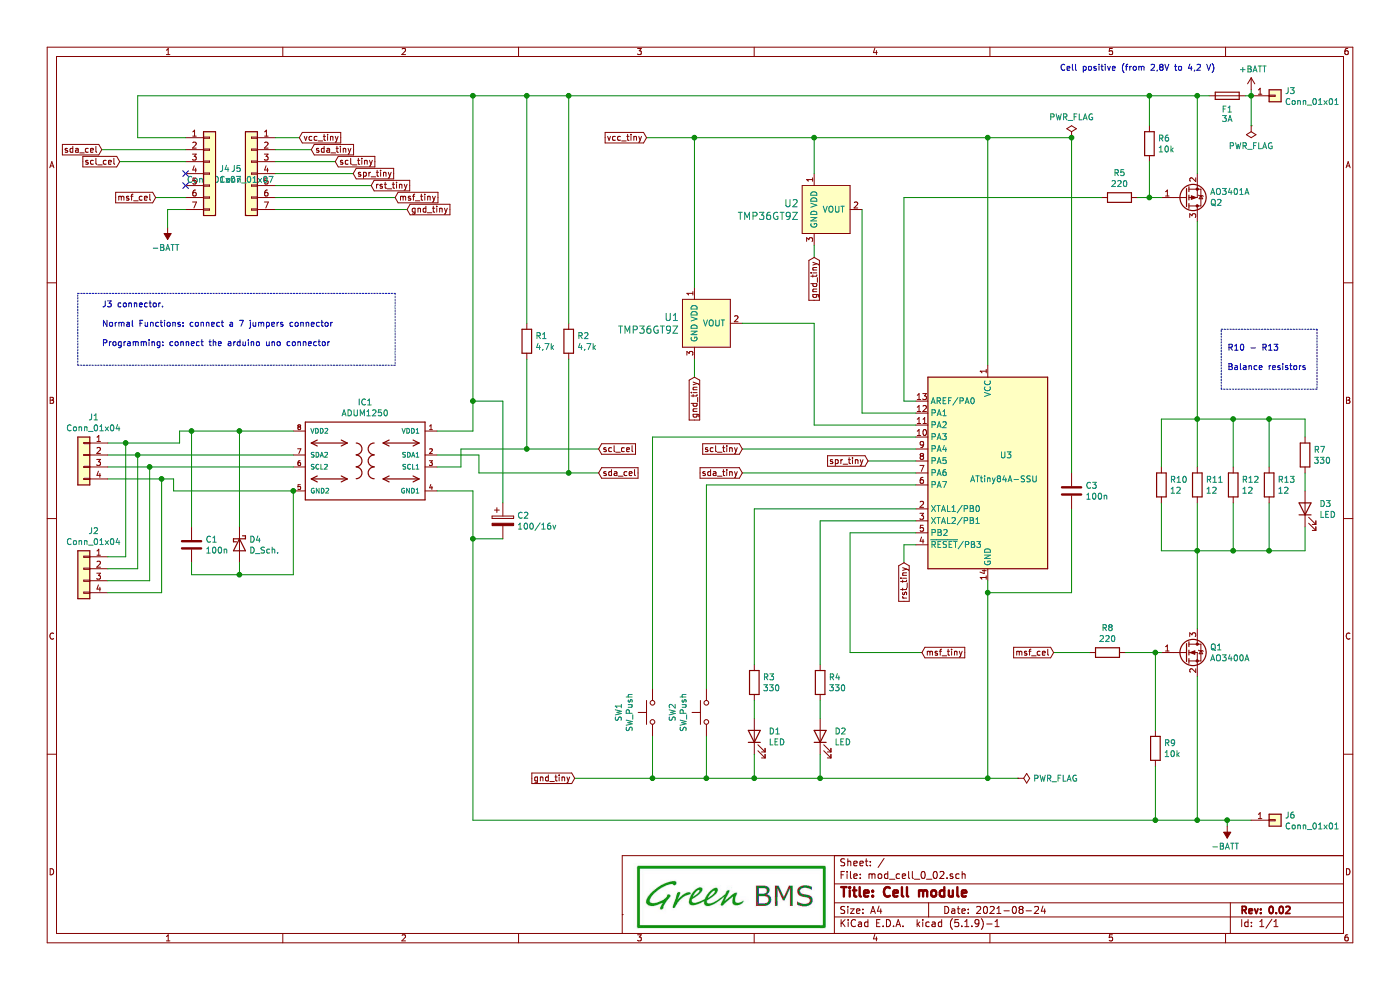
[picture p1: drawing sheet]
EESchema Schematic File Version 4
EELAYER 30 0
EELAYER END
$Descr A4 11693 8268
encoding utf-8
Sheet 1 1
Title "Cell module"
Date "2021-08-24"
Rev "0.02"
Comp ""
Comment1 ""
Comment2 ""
Comment3 ""
Comment4 ""
$EndDescr
Wire Wire Line
	3850 3750 4400 3750
Wire Wire Line
	3850 3900 3850 3750
Wire Wire Line
	4000 3800 4000 3950
Wire Wire Line
	4000 3800 3650 3800
Wire Wire Line
	3850 3900 3650 3900
Wire Wire Line
	6800 3550 7650 3550
Wire Wire Line
	6800 2700 6800 3550
Wire Wire Line
	6200 2700 6800 2700
Wire Wire Line
	7200 3450 7650 3450
Wire Wire Line
	7200 1750 7200 3450
$Comp
L dk_Temperature-Sensors-Analog-and-Digital-Output:TMP36GT9Z U1
U 1 1
P 5800 2700
F 0 "U1" H 5673 2753 60  0000 R CNN
F 1 "TMP36GT9Z" H 5673 2647 60  0000 R CNN
F 2 "digikey-footprints:TO-92-3" H 6000 2900 60  0001 L CNN
F 3 "https://www.analog.com/media/en/technical-documentation/data-sheets/TMP35_36_37.pdf" H 6000 3000 60  0001 L CNN
F 4 "TMP36GT9Z-ND" H 6000 3100 60  0001 L CNN "Digi-Key_PN"
F 5 "TMP36GT9Z" H 6000 3200 60  0001 L CNN "MPN"
F 6 "Sensors, Transducers" H 6000 3300 60  0001 L CNN "Category"
F 7 "Temperature Sensors - Analog and Digital Output" H 6000 3400 60  0001 L CNN "Family"
F 8 "https://www.analog.com/media/en/technical-documentation/data-sheets/TMP35_36_37.pdf" H 6000 3500 60  0001 L CNN "DK_Datasheet_Link"
F 9 "/product-detail/en/analog-devices-inc/TMP36GT9Z/TMP36GT9Z-ND/820404" H 6000 3600 60  0001 L CNN "DK_Detail_Page"
F 10 "SENSOR ANALOG -40C-125C TO92-3" H 6000 3700 60  0001 L CNN "Description"
F 11 "Analog Devices Inc." H 6000 3800 60  0001 L CNN "Manufacturer"
F 12 "Active" H 6000 3900 60  0001 L CNN "Status"
	1    5800 2700
	1    0    0    -1  
$EndComp
Wire Wire Line
	5900 6150 5900 6500
Wire Wire Line
	5450 3650 5450 5750
$Comp
L mod_cell_0_02-rescue:SW_Push-Switch-mod_cell_0_00-rescue-mod_cell_0_01-rescue-mod_cell_0_02-rescue SW1
U 1 1
P 5450 5950
F 0 "SW1" H 5450 6235 50  0000 C CNN
F 1 "SW_Push" H 5450 6144 50  0000 C CNN
F 2 "Button_Switch_SMD:SW_Push_SPST_NO_Alps_SKRK" H 5450 6150 50  0001 C CNN
F 3 "~" H 5450 6150 50  0001 C CNN
	1    5450 5950
	0    -1   -1   0   
$EndComp
Wire Wire Line
	5900 5750 5900 4050
$Comp
L mod_cell_0_02-rescue:SW_Push-Switch-mod_cell_0_00-rescue-mod_cell_0_01-rescue-mod_cell_0_02-rescue SW2
U 1 1
P 5900 5950
F 0 "SW2" H 5900 6235 50  0000 C CNN
F 1 "SW_Push" H 5900 6144 50  0000 C CNN
F 2 "Button_Switch_SMD:SW_Push_SPST_NO_Alps_SKRK" H 5900 6150 50  0001 C CNN
F 3 "~" H 5900 6150 50  0001 C CNN
	1    5900 5950
	0    -1   -1   0   
$EndComp
Wire Wire Line
	6300 4250 6300 5550
Wire Wire Line
	7650 4250 6300 4250
Wire Wire Line
	6850 5550 6850 4350
Wire Wire Line
	6300 5850 6300 6000
$Comp
L mod_cell_0_02-rescue:R-Device-mod_cell_0_00-rescue-mod_cell_0_01-rescue-mod_cell_0_02-rescue R3
U 1 1
P 6300 5700
F 0 "R3" H 6370 5746 50  0000 L CNN
F 1 "330" H 6370 5655 50  0000 L CNN
F 2 "Resistor_SMD:R_1206_3216Metric" V 6230 5700 50  0001 C CNN
F 3 "~" H 6300 5700 50  0001 C CNN
	1    6300 5700
	1    0    0    -1  
$EndComp
Wire Wire Line
	6850 6300 6850 6500
Wire Wire Line
	6850 5850 6850 6000
$Comp
L mod_cell_0_02-rescue:LED-Device-mod_cell_0_00-rescue-mod_cell_0_01-rescue-mod_cell_0_02-rescue D2
U 1 1
P 6850 6150
F 0 "D2" V 6889 6032 50  0000 R CNN
F 1 "LED" V 6798 6032 50  0000 R CNN
F 2 "LED_SMD:LED_1206_3216Metric" H 6850 6150 50  0001 C CNN
F 3 "~" H 6850 6150 50  0001 C CNN
	1    6850 6150
	0    -1   -1   0   
$EndComp
$Comp
L mod_cell_0_02-rescue:R-Device-mod_cell_0_00-rescue-mod_cell_0_01-rescue-mod_cell_0_02-rescue R4
U 1 1
P 6850 5700
F 0 "R4" H 6920 5746 50  0000 L CNN
F 1 "330" H 6920 5655 50  0000 L CNN
F 2 "Resistor_SMD:R_1206_3216Metric" V 6780 5700 50  0001 C CNN
F 3 "~" H 6850 5700 50  0001 C CNN
	1    6850 5700
	1    0    0    -1  
$EndComp
Wire Wire Line
	7550 3350 7650 3350
Wire Wire Line
	8250 4950 8250 6500
Wire Wire Line
	7650 4550 7550 4550
Wire Wire Line
	4750 3000 4750 3950
Wire Wire Line
	4400 3000 4400 3750
$Comp
L mod_cell_0_02-rescue:R-Device-mod_cell_0_00-rescue-mod_cell_0_01-rescue-mod_cell_0_02-rescue R2
U 1 1
P 4750 2850
F 0 "R2" H 4820 2896 50  0000 L CNN
F 1 "4,7k" H 4820 2805 50  0000 L CNN
F 2 "Resistor_SMD:R_1206_3216Metric" V 4680 2850 50  0001 C CNN
F 3 "~" H 4750 2850 50  0001 C CNN
	1    4750 2850
	1    0    0    -1  
$EndComp
$Comp
L mod_cell_0_02-rescue:R-Device-mod_cell_0_00-rescue-mod_cell_0_01-rescue-mod_cell_0_02-rescue R1
U 1 1
P 4400 2850
F 0 "R1" H 4470 2896 50  0000 L CNN
F 1 "4,7k" H 4470 2805 50  0000 L CNN
F 2 "Resistor_SMD:R_1206_3216Metric" V 4330 2850 50  0001 C CNN
F 3 "~" H 4400 2850 50  0001 C CNN
	1    4400 2850
	1    0    0    -1  
$EndComp
Wire Wire Line
	3950 3350 3950 3600
Wire Wire Line
	4200 3350 3950 3350
Wire Wire Line
	4200 4200 4200 3350
Connection ~ 3950 4500
Wire Wire Line
	4200 4500 3950 4500
$Comp
L mod_cell_0_02-rescue:CP-Device-mod_cell_0_00-rescue-mod_cell_0_01-rescue-mod_cell_0_02-rescue C2
U 1 1
P 4200 4350
F 0 "C2" H 4318 4396 50  0000 L CNN
F 1 "100/16v" H 4318 4305 50  0000 L CNN
F 2 "Capacitor_SMD:CP_Elec_6.3x5.8" H 4238 4200 50  0001 C CNN
F 3 "~" H 4200 4350 50  0001 C CNN
	1    4200 4350
	1    0    0    -1  
$EndComp
Wire Wire Line
	3950 3600 3650 3600
Wire Wire Line
	3950 4100 3650 4100
Wire Wire Line
	3950 4100 3950 4500
Wire Wire Line
	10900 4400 10900 4600
Wire Wire Line
	10900 3950 10900 4100
Wire Wire Line
	7100 4450 7650 4450
$Comp
L mod_cell_0_02-rescue:LED-Device-mod_cell_0_00-rescue-mod_cell_0_01-rescue-mod_cell_0_02-rescue D3
U 1 1
P 10900 4250
F 0 "D3" V 10939 4132 50  0000 R CNN
F 1 "LED" V 10848 4132 50  0000 R CNN
F 2 "LED_SMD:LED_1206_3216Metric" H 10900 4250 50  0001 C CNN
F 3 "~" H 10900 4250 50  0001 C CNN
	1    10900 4250
	0    -1   -1   0   
$EndComp
$Comp
L mod_cell_0_02-rescue:R-Device-mod_cell_0_00-rescue-mod_cell_0_01-rescue-mod_cell_0_02-rescue R7
U 1 1
P 10900 3800
F 0 "R7" H 10970 3846 50  0000 L CNN
F 1 "330" H 10970 3755 50  0000 L CNN
F 2 "Resistor_SMD:R_1206_3216Metric" V 10830 3800 50  0001 C CNN
F 3 "~" H 10900 3800 50  0001 C CNN
	1    10900 3800
	1    0    0    -1  
$EndComp
$Comp
L mod_cell_0_02-rescue:R-Device-mod_cell_0_00-rescue-mod_cell_0_01-rescue-mod_cell_0_02-rescue R9
U 1 1
P 9650 6250
F 0 "R9" H 9720 6296 50  0000 L CNN
F 1 "10k" H 9720 6205 50  0000 L CNN
F 2 "Resistor_SMD:R_1206_3216Metric" V 9580 6250 50  0001 C CNN
F 3 "~" H 9650 6250 50  0001 C CNN
	1    9650 6250
	1    0    0    -1  
$EndComp
$Comp
L mod_cell_0_02-rescue:R-Device-mod_cell_0_00-rescue-mod_cell_0_01-rescue-mod_cell_0_02-rescue R8
U 1 1
P 9250 5450
F 0 "R8" V 9043 5450 50  0000 C CNN
F 1 "220" V 9134 5450 50  0000 C CNN
F 2 "Resistor_SMD:R_1206_3216Metric" V 9180 5450 50  0001 C CNN
F 3 "~" H 9250 5450 50  0001 C CNN
	1    9250 5450
	0    1    1    0   
$EndComp
$Comp
L mod_cell_0_02-rescue:R-Device-mod_cell_0_00-rescue-mod_cell_0_01-rescue-mod_cell_0_02-rescue R12
U 1 1
P 10300 4050
F 0 "R12" H 10370 4096 50  0000 L CNN
F 1 "12" H 10370 4005 50  0000 L CNN
F 2 "Resistor_THT:R_Axial_DIN0922_L20.0mm_D9.0mm_P25.40mm_Horizontal" V 10230 4050 50  0001 C CNN
F 3 "~" H 10300 4050 50  0001 C CNN
	1    10300 4050
	1    0    0    -1  
$EndComp
Wire Wire Line
	10000 5650 10000 6850
Connection ~ 8250 4950
Wire Wire Line
	8250 4850 8250 4950
Wire Wire Line
	8950 4950 8250 4950
Wire Wire Line
	8950 4250 8950 4950
$Comp
L mod_cell_0_02-rescue:ATtiny84A-SSU-MCU_Microchip_ATtiny-mod_cell_0_00-rescue-mod_cell_0_01-rescue-mod_cell_0_02-rescue U3
U 1 1
P 8250 3950
F 0 "U3" H 8150 4100 50  0000 R CNN
F 1 "ATtiny84A-SSU" H 8400 3900 50  0000 R CNN
F 2 "Package_SO:SOIC-14_3.9x8.7mm_P1.27mm" H 8250 3950 50  0001 C CIN
F 3 "http://ww1.microchip.com/downloads/en/DeviceDoc/doc8183.pdf" H 8250 3950 50  0001 C CNN
	1    8250 3950
	-1   0    0    -1  
$EndComp
$Comp
L mod_cell_0_02-rescue:-BATT-power-mod_cell_0_00-rescue-mod_cell_0_01-rescue-mod_cell_0_02-rescue #PWR05
U 1 1
P 10250 6900
F 0 "#PWR05" H 10250 6750 50  0001 C CNN
F 1 "-BATT" H 10265 7073 50  0000 C CNN
F 2 "" H 10250 6900 50  0001 C CNN
F 3 "" H 10250 6900 50  0001 C CNN
	1    10250 6900
	-1   0    0    1   
$EndComp
$Comp
L mod_cell_0_02-rescue:C-Device-mod_cell_0_00-rescue-mod_cell_0_01-rescue-mod_cell_0_02-rescue C3
U 1 1
P 8950 4100
F 0 "C3" H 9065 4146 50  0000 L CNN
F 1 "100n" H 9065 4055 50  0000 L CNN
F 2 "Capacitor_SMD:C_1206_3216Metric" H 8988 3950 50  0001 C CNN
F 3 "~" H 8950 4100 50  0001 C CNN
	1    8950 4100
	1    0    0    -1  
$EndComp
Wire Wire Line
	1600 3600 2000 3600
Connection ~ 1600 3600
Wire Wire Line
	1600 4400 1600 3600
Connection ~ 2450 4100
Wire Wire Line
	1450 4100 2450 4100
Wire Wire Line
	1450 4000 1450 4100
Wire Wire Line
	1500 3600 1600 3600
Wire Wire Line
	1500 3700 1500 3600
Wire Wire Line
	2450 4100 2450 4800
Wire Wire Line
	2450 4800 2000 4800
$Comp
L mod_cell_0_02-rescue:C-Device-mod_cell_0_00-rescue-mod_cell_0_01-rescue-mod_cell_0_02-rescue C1
U 1 1
P 1600 4550
F 0 "C1" H 1715 4596 50  0000 L CNN
F 1 "100n" H 1715 4505 50  0000 L CNN
F 2 "Capacitor_SMD:C_1206_3216Metric" H 1638 4400 50  0001 C CNN
F 3 "~" H 1600 4550 50  0001 C CNN
	1    1600 4550
	1    0    0    -1  
$EndComp
$Comp
L mod_cell_0_02-rescue:ADUM1250-ADUM1250-mod_cell_0_00-rescue-mod_cell_0_01-rescue-mod_cell_0_02-rescue IC1
U 1 1
P 3050 3850
F 0 "IC1" H 3050 4342 50  0000 C CNN
F 1 "ADUM1250" H 3050 4251 50  0000 C CNN
F 2 "Package_SO:SOIC-8_3.9x4.9mm_P1.27mm" H 3050 3850 50  0001 L BNN
F 3 "" H 3050 3850 50  0001 C CNN
	1    3050 3850
	-1   0    0    -1  
$EndComp
Wire Wire Line
	1600 4700 1600 4800
$Comp
L mod_cell_0_02-rescue:LED-Device-mod_cell_0_00-rescue-mod_cell_0_01-rescue-mod_cell_0_02-rescue D1
U 1 1
P 6300 6150
F 0 "D1" V 6339 6032 50  0000 R CNN
F 1 "LED" V 6248 6032 50  0000 R CNN
F 2 "LED_SMD:LED_1206_3216Metric" H 6300 6150 50  0001 C CNN
F 3 "~" H 6300 6150 50  0001 C CNN
	1    6300 6150
	0    -1   -1   0   
$EndComp
Wire Wire Line
	6300 6300 6300 6500
$Comp
L mod_cell_0_02-rescue:D_Schottky-Device-mod_cell_0_00-rescue-mod_cell_0_01-rescue-mod_cell_0_02-rescue D4
U 1 1
P 2000 4550
F 0 "D4" V 1954 4630 50  0000 L CNN
F 1 "D_Sch." V 2045 4630 50  0000 L CNN
F 2 "Diode_SMD:D_SMA" H 2000 4550 50  0001 C CNN
F 3 "~" H 2000 4550 50  0001 C CNN
	1    2000 4550
	0    1    1    0   
$EndComp
$Comp
L mod_cell_0_02-rescue:Conn_01x04-Connector_Generic-mod_cell_0_00-rescue-mod_cell_0_01-rescue-mod_cell_0_02-rescue J1
U 1 1
P 700 3800
F 0 "J1" H 618 4117 50  0000 C CNN
F 1 "Conn_01x04" H 618 4026 50  0000 C CNN
F 2 "Connector_JST:JST_PH_B4B-PH-K_1x04_P2.00mm_Vertical" H 700 3800 50  0001 C CNN
F 3 "~" H 700 3800 50  0001 C CNN
	1    700  3800
	-1   0    0    -1  
$EndComp
$Comp
L mod_cell_0_02-rescue:Conn_01x04-Connector_Generic-mod_cell_0_00-rescue-mod_cell_0_01-rescue-mod_cell_0_02-rescue J2
U 1 1
P 700 4750
F 0 "J2" H 618 5067 50  0000 C CNN
F 1 "Conn_01x04" H 618 4976 50  0000 C CNN
F 2 "Connector_JST:JST_PH_B4B-PH-K_1x04_P2.00mm_Vertical" H 700 4750 50  0001 C CNN
F 3 "~" H 700 4750 50  0001 C CNN
	1    700  4750
	-1   0    0    -1  
$EndComp
Wire Wire Line
	900  4650 1050 4650
Wire Wire Line
	900  4750 1150 4750
Wire Wire Line
	900  4850 1250 4850
Wire Wire Line
	900  4950 1350 4950
Wire Wire Line
	2000 4400 2000 3600
Connection ~ 2000 3600
Wire Wire Line
	2000 3600 2450 3600
Wire Wire Line
	2000 4700 2000 4800
Connection ~ 2000 4800
Wire Wire Line
	2000 4800 1600 4800
Wire Wire Line
	10900 3650 10900 3500
Connection ~ 3950 3350
$Comp
L mod_cell_0_02-rescue:+BATT-power-mod_cell_0_00-rescue-mod_cell_0_01-rescue-mod_cell_0_02-rescue #PWR04
U 1 1
P 10450 750
F 0 "#PWR04" H 10450 600 50  0001 C CNN
F 1 "+BATT" H 10465 923 50  0000 C CNN
F 2 "" H 10450 750 50  0001 C CNN
F 3 "" H 10450 750 50  0001 C CNN
	1    10450 750 
	1    0    0    -1  
$EndComp
Wire Wire Line
	3950 800  4400 800 
Wire Wire Line
	3950 800  3950 3350
Wire Wire Line
	4400 2700 4400 800 
Wire Wire Line
	4750 2700 4750 800 
Connection ~ 4750 800 
Connection ~ 4400 800 
Wire Wire Line
	4400 800  4750 800 
$Comp
L dk_Temperature-Sensors-Analog-and-Digital-Output:TMP36GT9Z U2
U 1 1
P 6800 1750
F 0 "U2" H 6673 1803 60  0000 R CNN
F 1 "TMP36GT9Z" H 6673 1697 60  0000 R CNN
F 2 "digikey-footprints:TO-92-3" H 7000 1950 60  0001 L CNN
F 3 "https://www.analog.com/media/en/technical-documentation/data-sheets/TMP35_36_37.pdf" H 7000 2050 60  0001 L CNN
F 4 "TMP36GT9Z-ND" H 7000 2150 60  0001 L CNN "Digi-Key_PN"
F 5 "TMP36GT9Z" H 7000 2250 60  0001 L CNN "MPN"
F 6 "Sensors, Transducers" H 7000 2350 60  0001 L CNN "Category"
F 7 "Temperature Sensors - Analog and Digital Output" H 7000 2450 60  0001 L CNN "Family"
F 8 "https://www.analog.com/media/en/technical-documentation/data-sheets/TMP35_36_37.pdf" H 7000 2550 60  0001 L CNN "DK_Datasheet_Link"
F 9 "/product-detail/en/analog-devices-inc/TMP36GT9Z/TMP36GT9Z-ND/820404" H 7000 2650 60  0001 L CNN "DK_Detail_Page"
F 10 "SENSOR ANALOG -40C-125C TO92-3" H 7000 2750 60  0001 L CNN "Description"
F 11 "Analog Devices Inc." H 7000 2850 60  0001 L CNN "Manufacturer"
F 12 "Active" H 7000 2950 60  0001 L CNN "Status"
	1    6800 1750
	1    0    0    -1  
$EndComp
Text Notes 8850 600  0    50   ~ 0
Cell positive (from 2,8V to 4,2 V)
Wire Wire Line
	3950 800  1150 800 
Wire Wire Line
	1150 800  1150 1150
Wire Wire Line
	1150 1150 1550 1150
Connection ~ 3950 800 
Wire Wire Line
	2300 1150 2500 1150
Text GLabel 5400 1150 0    50   Input ~ 0
vcc_tiny
Wire Wire Line
	5800 1150 5800 2400
Wire Wire Line
	6800 1150 6800 1450
Wire Wire Line
	5400 1150 5800 1150
Connection ~ 5800 1150
Wire Wire Line
	5800 1150 6800 1150
Connection ~ 6800 1150
Wire Wire Line
	8250 1150 8250 3050
Wire Wire Line
	8250 1150 8950 1150
Wire Wire Line
	8950 1150 8950 3950
Connection ~ 8250 1150
Text GLabel 5000 3750 2    50   Input ~ 0
scl_cel
Wire Wire Line
	4400 3750 5000 3750
Connection ~ 4400 3750
Text GLabel 5000 3950 2    50   Input ~ 0
sda_cel
Wire Wire Line
	4000 3950 4750 3950
Connection ~ 4750 3950
Wire Wire Line
	4750 3950 5000 3950
Text GLabel 850  1250 0    50   Input ~ 0
sda_cel
Text GLabel 1000 1350 0    50   Input ~ 0
scl_cel
Wire Wire Line
	1550 1250 850  1250
Wire Wire Line
	1550 1350 1000 1350
Text GLabel 6200 3750 0    50   Input ~ 0
scl_tiny
Text GLabel 6200 3950 0    50   Input ~ 0
sda_tiny
Wire Wire Line
	6200 3750 7650 3750
Wire Wire Line
	6200 3950 7650 3950
Text GLabel 7250 3850 0    50   Input ~ 0
spr_tiny
Wire Wire Line
	7250 3850 7650 3850
$Comp
L mod_cell_0_02-rescue:Fuse-Device-mod_cell_0_00-rescue-mod_cell_0_01-rescue-mod_cell_0_02-rescue F1
U 1 1
P 10250 800
F 0 "F1" V 10362 800 50  0000 C CNN
F 1 "3A" V 10441 800 50  0000 C CNN
F 2 "Fuse:Fuse_1206_3216Metric" V 10180 800 50  0001 C CNN
F 3 "~" H 10250 800 50  0001 C CNN
	1    10250 800 
	0    1    1    0   
$EndComp
Wire Wire Line
	5450 3650 7650 3650
Wire Wire Line
	5900 4050 7650 4050
Connection ~ 5900 6500
Connection ~ 6300 6500
Wire Wire Line
	6850 4350 7650 4350
Wire Wire Line
	6300 6500 6850 6500
Wire Wire Line
	5450 6500 5900 6500
Wire Wire Line
	5900 6500 6300 6500
Wire Wire Line
	3950 4500 3950 6850
$Comp
L mod_cell_0_02-rescue:-BATT-power-mod_cell_0_00-rescue-mod_cell_0_01-rescue-mod_cell_0_02-rescue #PWR0101
U 1 1
P 1400 1900
F 0 "#PWR0101" H 1400 1750 50  0001 C CNN
F 1 "-BATT" H 1415 2073 50  0000 C CNN
F 2 "" H 1400 1900 50  0001 C CNN
F 3 "" H 1400 1900 50  0001 C CNN
	1    1400 1900
	-1   0    0    1   
$EndComp
Wire Wire Line
	1400 1750 1550 1750
Text GLabel 4800 6500 0    50   Input ~ 0
gnd_tiny
Wire Wire Line
	4800 6500 5450 6500
Connection ~ 5450 6500
Wire Wire Line
	5450 6150 5450 6500
Text GLabel 7550 4700 3    50   Input ~ 0
rst_tiny
Wire Wire Line
	7550 4550 7550 4700
Wire Notes Line
	3300 2450 3300 3050
Wire Notes Line
	3300 3050 650  3050
Wire Notes Line
	650  3050 650  2450
Wire Notes Line
	650  2450 3300 2450
Text Notes 850  2900 0    50   ~ 0
J3 connector.\n\nNormal Functions: connect a 7 jumpers connector\n\nProgramming: connect the arduino uno connector
Wire Wire Line
	1400 1750 1400 1900
NoConn ~ 1550 1450
$Comp
L mod_cell_0_02-rescue:PWR_FLAG-power-mod_cell_0_00-rescue-mod_cell_0_01-rescue-mod_cell_0_02-rescue #FLG0101
U 1 1
P 8950 1150
F 0 "#FLG0101" H 8950 1225 50  0001 C CNN
F 1 "PWR_FLAG" H 8950 1323 50  0000 C CNN
F 2 "" H 8950 1150 50  0001 C CNN
F 3 "~" H 8950 1150 50  0001 C CNN
	1    8950 1150
	1    0    0    -1  
$EndComp
Connection ~ 8950 1150
$Comp
L mod_cell_0_02-rescue:PWR_FLAG-power-mod_cell_0_00-rescue-mod_cell_0_01-rescue-mod_cell_0_02-rescue #FLG0102
U 1 1
P 10450 1050
F 0 "#FLG0102" H 10450 1125 50  0001 C CNN
F 1 "PWR_FLAG" H 10450 1223 50  0000 C CNN
F 2 "" H 10450 1050 50  0001 C CNN
F 3 "~" H 10450 1050 50  0001 C CNN
	1    10450 1050
	-1   0    0    1   
$EndComp
$Comp
L mod_cell_0_02-rescue:PWR_FLAG-power-mod_cell_0_00-rescue-mod_cell_0_01-rescue-mod_cell_0_02-rescue #FLG0103
U 1 1
P 8500 6500
F 0 "#FLG0103" H 8500 6575 50  0001 C CNN
F 1 "PWR_FLAG" V 8500 6628 50  0000 L CNN
F 2 "" H 8500 6500 50  0001 C CNN
F 3 "~" H 8500 6500 50  0001 C CNN
	1    8500 6500
	0    1    1    0   
$EndComp
Text GLabel 5800 3150 3    50   Input ~ 0
gnd_tiny
Wire Wire Line
	5800 3000 5800 3150
Text GLabel 6800 2150 3    50   Input ~ 0
gnd_tiny
Wire Wire Line
	6800 2050 6800 2150
Wire Wire Line
	6800 1150 8250 1150
Connection ~ 9650 5450
Wire Wire Line
	9650 5450 9700 5450
Wire Wire Line
	9650 5450 9650 6100
Wire Wire Line
	9400 5450 9650 5450
Wire Wire Line
	6850 6500 8250 6500
Connection ~ 6850 6500
Connection ~ 8250 6500
Wire Wire Line
	8250 6500 8500 6500
Wire Wire Line
	3950 6850 9650 6850
Wire Wire Line
	9650 6400 9650 6850
Connection ~ 9650 6850
Wire Wire Line
	9650 6850 10000 6850
NoConn ~ 1550 1550
Wire Wire Line
	3100 1550 2300 1550
Text GLabel 3100 1550 2    50   Input ~ 0
rst_tiny
Text GLabel 3400 1750 2    50   Input ~ 0
gnd_tiny
Wire Wire Line
	2950 1450 2300 1450
Text GLabel 2950 1450 2    50   Input ~ 0
spr_tiny
Wire Wire Line
	2300 1350 2800 1350
Wire Wire Line
	2600 1250 2300 1250
Text GLabel 2800 1350 2    50   Input ~ 0
scl_tiny
Text GLabel 2600 1250 2    50   Input ~ 0
sda_tiny
Text GLabel 2500 1150 2    50   Input ~ 0
vcc_tiny
Wire Wire Line
	2300 1750 3400 1750
Text GLabel 7700 5450 2    50   Input ~ 0
msf_tiny
Wire Wire Line
	7100 5450 7700 5450
Wire Wire Line
	7100 4450 7100 5450
Text GLabel 3300 1650 2    50   Input ~ 0
msf_tiny
Wire Wire Line
	2300 1650 3300 1650
Text GLabel 8800 5450 0    50   Input ~ 0
msf_cel
Wire Wire Line
	8800 5450 9100 5450
Text GLabel 1300 1650 0    50   Input ~ 0
msf_cel
Wire Wire Line
	1300 1650 1550 1650
$Comp
L mod_cell_0_02-rescue:R-Device-mod_cell_0_00-rescue-mod_cell_0_01-rescue-mod_cell_0_02-rescue R11
U 1 1
P 10000 4050
F 0 "R11" H 10070 4096 50  0000 L CNN
F 1 "12" H 10070 4005 50  0000 L CNN
F 2 "Resistor_THT:R_Axial_DIN0922_L20.0mm_D9.0mm_P25.40mm_Horizontal" V 9930 4050 50  0001 C CNN
F 3 "~" H 10000 4050 50  0001 C CNN
	1    10000 4050
	1    0    0    -1  
$EndComp
$Comp
L mod_cell_0_02-rescue:R-Device-mod_cell_0_00-rescue-mod_cell_0_01-rescue-mod_cell_0_02-rescue R13
U 1 1
P 10600 4050
F 0 "R13" H 10670 4096 50  0000 L CNN
F 1 "12" H 10670 4005 50  0000 L CNN
F 2 "Resistor_THT:R_Axial_DIN0922_L20.0mm_D9.0mm_P25.40mm_Horizontal" V 10530 4050 50  0001 C CNN
F 3 "~" H 10600 4050 50  0001 C CNN
	1    10600 4050
	1    0    0    -1  
$EndComp
Wire Wire Line
	10000 4200 10000 4600
Connection ~ 10000 3500
Connection ~ 10000 4600
$Comp
L mod_cell_0_02-rescue:R-Device-mod_cell_0_00-rescue-mod_cell_0_01-rescue-mod_cell_0_02-rescue R10
U 1 1
P 9700 4050
F 0 "R10" H 9770 4096 50  0000 L CNN
F 1 "12" H 9770 4005 50  0000 L CNN
F 2 "Resistor_THT:R_Axial_DIN0922_L20.0mm_D9.0mm_P25.40mm_Horizontal" V 9630 4050 50  0001 C CNN
F 3 "~" H 9700 4050 50  0001 C CNN
	1    9700 4050
	1    0    0    -1  
$EndComp
Wire Wire Line
	10000 3500 10300 3500
Wire Wire Line
	10000 4600 10300 4600
Wire Wire Line
	9700 3900 9700 3500
Wire Wire Line
	9700 3500 10000 3500
Wire Wire Line
	10000 3500 10000 3900
Wire Wire Line
	10300 3900 10300 3500
Wire Wire Line
	10600 3900 10600 3500
Wire Wire Line
	10600 3500 10300 3500
Connection ~ 10300 3500
Wire Wire Line
	10600 4200 10600 4600
Wire Wire Line
	10600 4600 10300 4600
Wire Wire Line
	10300 4200 10300 4600
Connection ~ 10300 4600
Wire Wire Line
	9700 4200 9700 4600
Wire Wire Line
	9700 4600 10000 4600
Connection ~ 10600 3500
Wire Wire Line
	10600 3500 10900 3500
Connection ~ 10600 4600
Wire Wire Line
	10600 4600 10900 4600
Wire Notes Line
	11000 2750 11000 3250
Wire Notes Line
	11000 3250 10200 3250
Wire Notes Line
	10200 3250 10200 2750
Wire Notes Line
	10200 2750 11000 2750
Text Notes 10250 3100 0    50   ~ 0
R10 - R13\n\nBalance resistors
$Comp
L mod_cell_0_02-rescue:Conn_01x07-Connector_Generic-mod_cell_0_00-rescue-mod_cell_0_01-rescue-mod_cell_0_02-rescue J4
U 1 1
P 1750 1450
F 0 "J4" H 1830 1492 50  0000 L CNN
F 1 "Conn_01x07" H 1830 1401 50  0000 L CNN
F 2 "Connector_JST:JST_PH_B7B-PH-K_1x07_P2.00mm_Vertical" H 1750 1450 50  0001 C CNN
F 3 "~" H 1750 1450 50  0001 C CNN
	1    1750 1450
	1    0    0    -1  
$EndComp
$Comp
L mod_cell_0_02-rescue:Conn_01x07-Connector_Generic-mod_cell_0_00-rescue-mod_cell_0_01-rescue-mod_cell_0_02-rescue J5
U 1 1
P 2100 1450
F 0 "J5" H 2180 1492 50  0000 L CNN
F 1 "Conn_01x07" H 2180 1401 50  0000 L CNN
F 2 "Connector_JST:JST_PH_B7B-PH-K_1x07_P2.00mm_Vertical" H 2100 1450 50  0001 C CNN
F 3 "~" H 2100 1450 50  0001 C CNN
	1    2100 1450
	-1   0    0    -1  
$EndComp
Wire Wire Line
	900  4000 1350 4000
Wire Wire Line
	900  3900 1250 3900
Wire Wire Line
	900  3800 1150 3800
Wire Wire Line
	900  3700 1050 3700
Wire Wire Line
	1050 4650 1050 3700
Connection ~ 1050 3700
Wire Wire Line
	1050 3700 1500 3700
Wire Wire Line
	1150 4750 1150 3800
Connection ~ 1150 3800
Wire Wire Line
	1150 3800 2450 3800
Wire Wire Line
	1250 4850 1250 3900
Connection ~ 1250 3900
Wire Wire Line
	1250 3900 2450 3900
Wire Wire Line
	1350 4950 1350 4000
Connection ~ 1350 4000
Wire Wire Line
	1350 4000 1450 4000
$Comp
L mod_cell_0_02-rescue:Conn_01x01-Connector_Generic-mod_cell_0_00-rescue-mod_cell_0_01-rescue-mod_cell_0_02-rescue J3
U 1 1
P 10650 800
F 0 "J3" H 10730 842 50  0000 L CNN
F 1 "Conn_01x01" H 10730 751 50  0000 L CNN
F 2 "Green_bms_library:SolderWire-battery_cell_pole_2" H 10650 800 50  0001 C CNN
F 3 "~" H 10650 800 50  0001 C CNN
	1    10650 800 
	1    0    0    -1  
$EndComp
Wire Wire Line
	10450 800  10400 800 
Wire Wire Line
	10450 750  10450 800 
Connection ~ 10450 800 
Wire Wire Line
	10450 1050 10450 800 
$Comp
L mod_cell_0_02-rescue:Conn_01x01-Connector_Generic-mod_cell_0_00-rescue-mod_cell_0_01-rescue-mod_cell_0_02-rescue J6
U 1 1
P 10650 6850
F 0 "J6" H 10730 6892 50  0000 L CNN
F 1 "Conn_01x01" H 10730 6801 50  0000 L CNN
F 2 "Green_bms_library:SolderWire-battery_cell_for_wire_2" H 10650 6850 50  0001 C CNN
F 3 "~" H 10650 6850 50  0001 C CNN
	1    10650 6850
	1    0    0    -1  
$EndComp
Wire Wire Line
	10450 6850 10250 6850
Connection ~ 10000 6850
Wire Wire Line
	10250 6900 10250 6850
Connection ~ 10250 6850
Wire Wire Line
	10250 6850 10000 6850
$Comp
L Transistor_FET:AO3400A Q1
U 1 1
P 9900 5450
F 0 "Q1" H 10105 5496 50  0000 L CNN
F 1 "AO3400A" H 10105 5405 50  0000 L CNN
F 2 "Package_TO_SOT_SMD:SOT-23" H 10100 5375 50  0001 L CIN
F 3 "http://www.aosmd.com/pdfs/datasheet/AO3400A.pdf" H 9900 5450 50  0001 L CNN
	1    9900 5450
	1    0    0    -1  
$EndComp
Wire Wire Line
	10000 5250 10000 4600
Wire Wire Line
	4750 800  9600 800 
$Comp
L Transistor_FET:AO3401A Q2
U 1 1
P 9900 1650
F 0 "Q2" H 10105 1696 50  0000 L CNN
F 1 "AO3401A" H 10105 1605 50  0000 L CNN
F 2 "Package_TO_SOT_SMD:SOT-23" H 10100 1575 50  0001 L CIN
F 3 "http://www.aosmd.com/pdfs/datasheet/AO3401A.pdf" H 9900 1650 50  0001 L CNN
	1    9900 1650
	1    0    0    1   
$EndComp
Wire Wire Line
	10000 1450 10000 800 
Connection ~ 10000 800 
Wire Wire Line
	10000 800  10100 800 
Wire Wire Line
	10000 1850 10000 3500
$Comp
L mod_cell_0_02-rescue:R-Device-mod_cell_0_00-rescue-mod_cell_0_01-rescue-mod_cell_0_02-rescue R6
U 1 1
P 9600 1200
F 0 "R6" H 9670 1246 50  0000 L CNN
F 1 "10k" H 9670 1155 50  0000 L CNN
F 2 "Resistor_SMD:R_1206_3216Metric" V 9530 1200 50  0001 C CNN
F 3 "~" H 9600 1200 50  0001 C CNN
	1    9600 1200
	1    0    0    -1  
$EndComp
$Comp
L mod_cell_0_02-rescue:R-Device-mod_cell_0_00-rescue-mod_cell_0_01-rescue-mod_cell_0_02-rescue R5
U 1 1
P 9350 1650
F 0 "R5" V 9143 1650 50  0000 C CNN
F 1 "220" V 9234 1650 50  0000 C CNN
F 2 "Resistor_SMD:R_1206_3216Metric" V 9280 1650 50  0001 C CNN
F 3 "~" H 9350 1650 50  0001 C CNN
	1    9350 1650
	0    1    1    0   
$EndComp
Wire Wire Line
	9600 800  9600 1050
Connection ~ 9600 800 
Wire Wire Line
	9600 800  10000 800 
Wire Wire Line
	9500 1650 9600 1650
Wire Wire Line
	9600 1350 9600 1650
Connection ~ 9600 1650
Wire Wire Line
	9600 1650 9700 1650
Wire Wire Line
	7550 3350 7550 1650
Wire Wire Line
	7550 1650 9200 1650
$EndSCHEMATC
